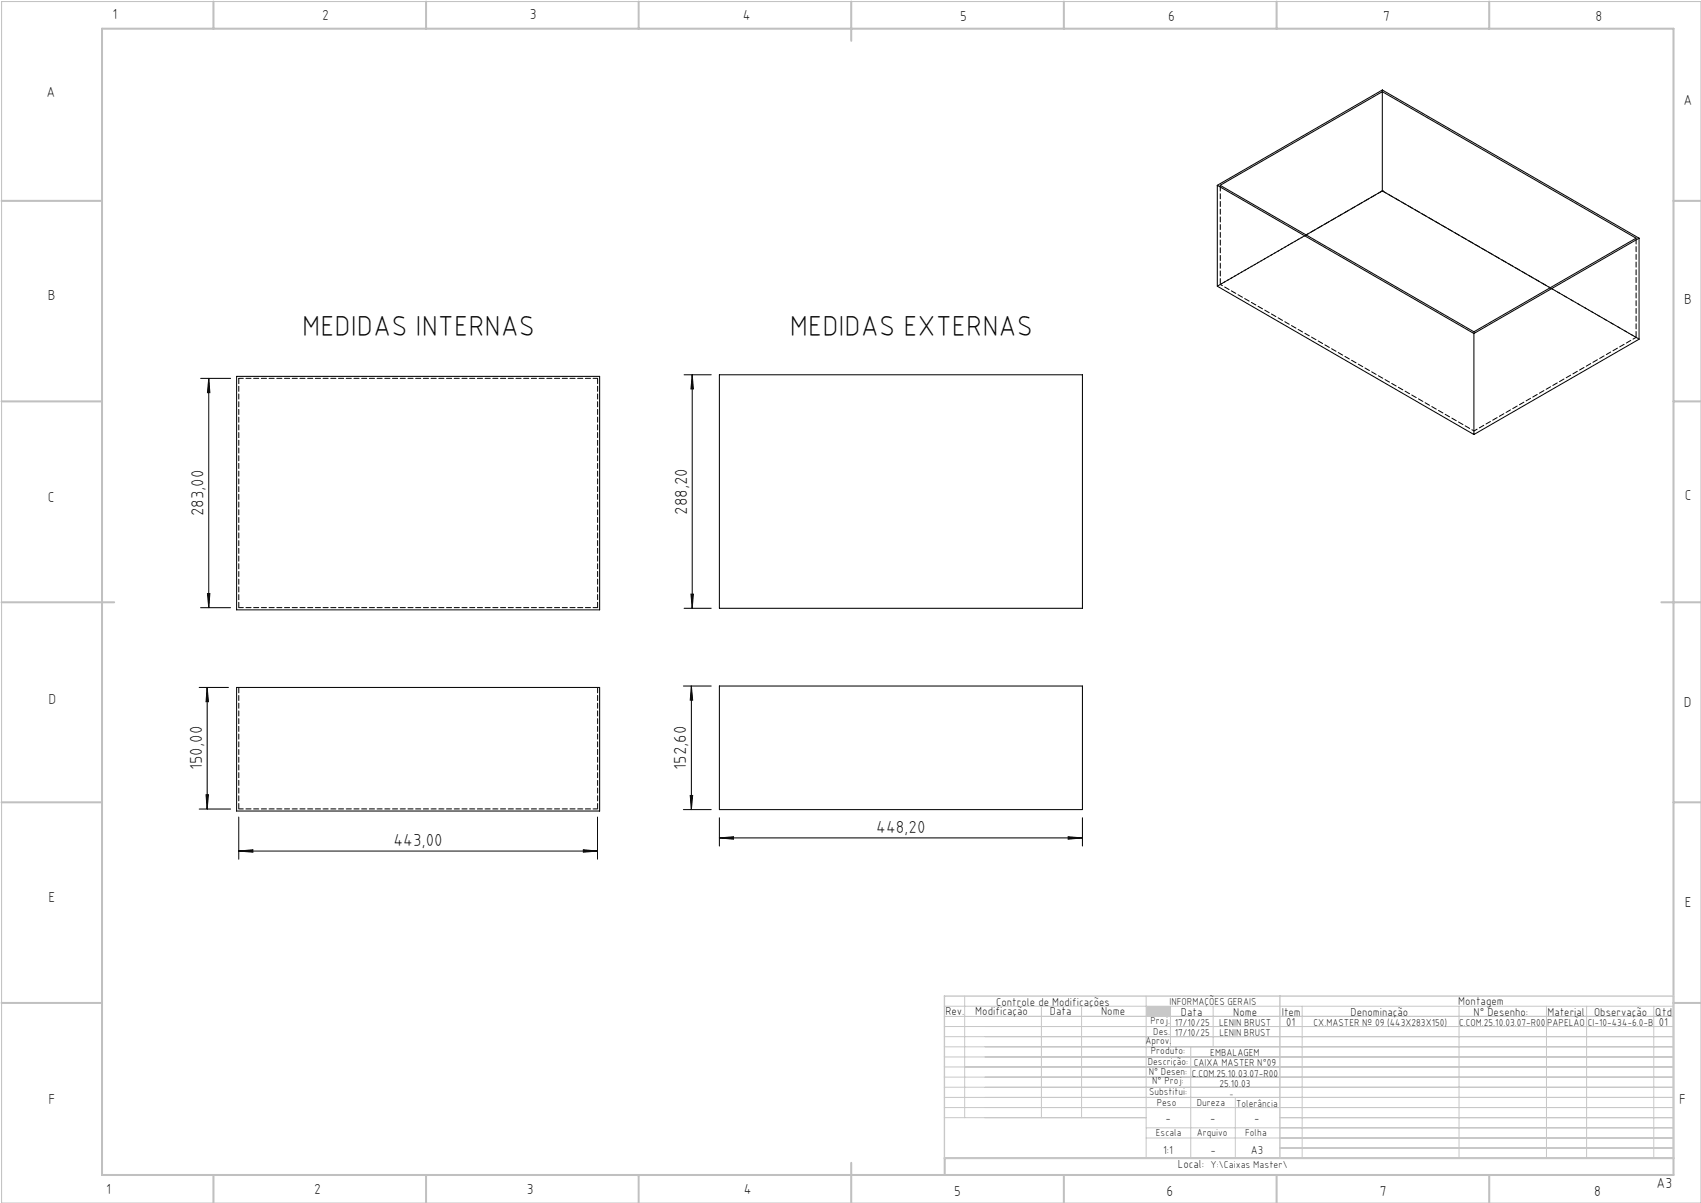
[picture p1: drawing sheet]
<svg xmlns="http://www.w3.org/2000/svg" width="420mm" height="297mm" viewBox="0 0 420 297" stroke-linecap="round" stroke-linejoin="round" font-family="sans-serif">
<path d="M.4 .4h419.6v296.6h-419.6z" fill="none" stroke="#c0c0c0" stroke-width=".25"/>
<g fill="none" stroke="#c0c0c0" stroke-width=".5">
<path d="M25.2 7.1h388v283h-388zM52.7 .4v6.7M105.2 .4v6.7M157.7 .4v6.7M210.2 .4v9.7M262.7 .4v6.7M315.2 .4v6.7M367.7 .4v6.7M.4 49.6h24.8M413.2 49.6h6.8M.4 99.1h24.8M413.2 99.1h6.8"/>
<path d="M.4 148.7h27.8M410.2 148.7h9.8M.4 198.1h24.8M413.2 198.1h6.8M.4 247.6h24.8M413.2 247.6h6.8M52.7 290.1v6.9M105.2 290.1v6.9M157.7 290.1v6.9M210.2 287.1v9.9M262.7 290.1v6.9M315.2 290.1v6.9"/>
<path d="M367.7 290.1v6.9M413.2 285.9h-179.9v4.2"/>
</g>
<g fill="none" stroke="#c3c8d2" stroke-width=".25">
<path d="M233.2 250.9h180M233.2 248.4h180M233.2 253.4h180M233.2 255.9h180M233.2 258.4h180M238.2 245.9v30M257.1 248.4v27.5M267.1 248.4v27.5M283 245.9v40M289 248.4v10M294 258.4v27.5M299.5 248.4v10"/>
<path d="M321.5 248.4v37.5M360.3 248.4v37.5M381.8 248.4v37.5M391.8 248.4v37.5M408.3 248.4v37.5M233.2 260.9h180M233.2 263.4h180M233.2 265.9h180M233.2 268.4h180M233.2 270.9h180M233.2 273.4h180M233.2 275.9h49.8"/>
<path d="M283 278.4h130.2M305 270.9v15M316 275.9h97.2M283 280.9h130.2M316 283.4h97.2"/>
</g>
<path d="M233.2 245.9h180v40h-180zM316 245.9v40" fill="none" stroke="#c3c8d2" stroke-width=".35"/>
<path d="M283 248.4h6v2.5h-6z" fill-rule="evenodd" fill="#c3c8d2"/>
<g fill="none" stroke="#000" stroke-width=".25">
<path d="M341.3 22.6v24.5M300.6 45.8v24.9l63.3 36.6M300.6 45.8l63.3 36.5M300.6 45.8l40.7-23.6 63.4 36.6M301.3 45.8l40-23.2 62.7 36.2-40.1 23.1zM341.3 47.1l41.4 23.9M341.3 47.1l-18.8 10.9M404.7 58.8l-40.8 23.5M404.7 58.8v24.9l-40.8 23.6M49.5 93.4h7.4M51.5 93.4v56.6M51.5 93.4l.3 3.5h-.6z"/>
<path d="M58.4 92.9h89.7v57.7h-89.7zM168.9 92.5h6.7M170.9 92.5l.3 3.5h-.6zM170.9 92.5v57.7M177.6 92.5h89.7v57.7h-89.7zM363.9 82.3v25M49.5 150h7.4M51.2 146.5h.6l-.3 3.5zM168.9 150.2h6.7M170.6 146.7h.6l-.3 3.5zM49.2 169.7h7.2M51.2 169.7v30"/>
<path d="M51.2 169.7l.3 3.5h-.6zM58.4 169.7h89.7v30.5h-89.7zM168.7 169.4h6.9M170.7 169.4l.3 3.5h-.6zM170.7 169.4v30.5M177.6 169.4h89.7v30.5h-89.7zM49.2 199.7h7.7M50.9 196.2h.6l-.3 3.5zM168.7 199.9h6.9M170.4 196.4h.6l-.3 3.5zM58.9 210.1l3.5-.3v.6zM58.9 201.7v10.4"/>
<path d="M58.9 210.1h88.6M144 209.8l3.5 .3-3.5 .3zM147.5 201.7v10.4M177.6 206.9l3.5-.3v.6zM177.6 201.9v7M177.6 206.9h89.7M263.7 206.6l3.6 .3-3.6 .3zM267.3 201.9v7"/>
</g>
<g fill="#000">
<path d="M51.2 146.5h.6l-.3 3.5zM51.5 93.4l.3 3.5h-.6zM170.6 146.7h.6l-.3 3.5zM170.9 92.5l.3 3.5h-.6z"/>
<path d="M51.2 169.7l.3 3.5h-.6zM50.9 196.2h.6l-.3 3.5zM170.7 169.4l.3 3.5h-.6zM170.4 196.4h.6l-.3 3.5z"/>
<path d="M58.9 210.1l3.5-.3v.6zM144 209.8l3.5 .3-3.5 .3zM177.6 206.9l3.5-.3v.6zM263.7 206.6l3.6 .3-3.6 .3z"/>
</g>
<path d="M59 169.7v30M147.6 169.7v30" fill="none" stroke="#000" stroke-width=".25" stroke-dasharray="1.3 .6" stroke-dashoffset="-.1"/>
<path d="M59 93.4h88.6M147.6 150h-88.6M59 199.7h88.6" fill="none" stroke="#000" stroke-width=".25" stroke-dasharray="1.3 .6" stroke-dashoffset=".1"/>
<path d="M341.3 22.2v.4M341.3 47.1h.1M341.3 47.1l-40.7 23.6M147.6 93.4v56.6M364 81.9v.4M59 150v-56.6" fill="none" stroke="#000" stroke-width=".25" stroke-dasharray="1.3 .6"/>
<path d="M301.3 45.7v24.5M322.5 58l-21.2 12.2M404 58.8v24.5M404 83.3l-21.2-12.3" fill="none" stroke="#000" stroke-width=".25" stroke-dasharray="1.3 .6" stroke-dashoffset="-.2"/>
<path d="M301.3 70.2l62.7 36.2" fill="none" stroke="#000" stroke-width=".25" stroke-dasharray="1.3 .6" stroke-dashoffset=".7"/>
<path d="M364 106.4l40-23.1" fill="none" stroke="#000" stroke-width=".25" stroke-dasharray="1.3 .6" stroke-dashoffset=".4"/>
<path d="M404.7 83.7l-63.4-36.6" fill="none" stroke="#000" stroke-width=".25" stroke-dasharray="1.3 .6" stroke-dashoffset=".2"/>
<g font-size="7.1">
<text x="74.6" y="82.9">MEDIDAS INTERNAS</text>
<text x="195" y="82.9">MEDIDAS EXTERNAS</text>
</g>
<g font-size="4.3">
<text x="50.3" y="127.5" transform="rotate(-90 50.3 127.5)">283,00</text>
<text x="169.6" y="127.1" transform="rotate(-90 169.6 127.1)">288,20</text>
<text x="49.9" y="190.2" transform="rotate(-90 49.9 190.2)">150,00</text>
<text x="169.5" y="190.1" transform="rotate(-90 169.5 190.1)">152,60</text>
<text x="97.2" y="208.8">443,00</text>
<text x="216.4" y="205.6">448,20</text>
</g>
<g font-size="3.6">
<text x="27.8" y="4.8">1</text>
<text x="79.5" y="4.9">2</text>
<text x="130.8" y="4.8">3</text>
<text x="183.4" y="4.9">4</text>
<text x="237.1" y="5.1">5</text>
<text x="288.4" y="5.2">6</text>
<text x="341.5" y="5.1">7</text>
<text x="394" y="5.2">8</text>
<text x="11.5" y="24">A</text>
<text x="415.7" y="25.8">A</text>
<text x="11.8" y="74.1">B</text>
<text x="415.8" y="75.1">B</text>
<text x="11.8" y="124">C</text>
<text x="416" y="123.5">C</text>
<text x="12" y="173.7">D</text>
<text x="415.8" y="174.7">D</text>
<text x="12" y="222.6">E</text>
<text x="416" y="223.9">E</text>
<text x="12" y="272.6">F</text>
<text x="414.6" y="272.6">F</text>
<text x="409" y="293.3">A3</text>
<text x="26.2" y="294.8">1</text>
<text x="77.6" y="294.8">2</text>
<text x="130.1" y="294.8">3</text>
<text x="183.7" y="294.7">4</text>
<text x="235.6" y="295.2">5</text>
<text x="288" y="295.2">6</text>
<text x="340.7" y="295.2">7</text>
<text x="393.6" y="295.2">8</text>
</g>
<g font-size="2.9">
<text x="240.8" y="250.6">Modificação</text>
<text x="259.2" y="250.6">Data</text>
<text x="271.9" y="250.6">Nome</text>
<text x="290.9" y="288.4">Local:</text>
</g>
<g font-size="2.8">
<text x="233.4" y="250.6">Rev.</text>
<text x="246" y="248.4">Controle de Modificações</text>
<text x="291.6" y="250.8">Data</text>
<text x="304.5" y="250.8">Nome</text>
<text x="316.5" y="250.9">Item</text>
<text x="333.5" y="250.9">Denominação</text>
<text x="360.1" y="248.2">Montagem</text>
<text x="363.9" y="250.8">N° Desenho:</text>
<text x="382.1" y="250.8">Material</text>
<text x="393.6" y="250.8">Observação</text>
<text x="408.7" y="250.9">Qtd</text>
<text x="317.6" y="253.3">01</text>
<text x="409.6" y="253.3">01</text>
<text x="287.7" y="276.9">-</text>
<text x="298.8" y="276.9">-</text>
<text x="309.7" y="276.9">-</text>
<text x="287.2" y="284.8">1:1</text>
<text x="298.9" y="284.8">-</text>
<text x="308.8" y="284.8">A3</text>
</g>
<g font-size="2.5">
<text x="288.7" y="248.2">INFORMAÇÕES GERAIS</text>
<text x="282.8" y="257.8">Aprov.</text>
<text x="284.1" y="252.9">Proj.</text>
<text x="284.8" y="255.4">Des.</text>
<text x="290.1" y="255.8">17/10/25</text>
<text x="290.1" y="253.3">17/10/25</text>
<text x="301" y="253.3">LENIN BRUST</text>
<text x="301.1" y="255.8">LENIN BRUST</text>
<text x="324.3" y="253.3">CX.MASTER Nº 09 (443X283X150)</text>
<text x="360.3" y="253.3">C.COM.25.10.03.07-R00</text>
<text x="382" y="253.3">PAPELÃO</text>
<text x="392" y="253.3">CI-10-434-6.0-B</text>
<text x="283.4" y="262.9">Descrição:</text>
<text x="284.2" y="260.3">Produto:</text>
<text x="294.7" y="263.3">CAIXA MASTER N°09</text>
<text x="298.8" y="260.7">EMBALAGEM</text>
<text x="283.7" y="265.4">N° Desen:</text>
<text x="284.5" y="267.7">N° Proj:</text>
<text x="294.3" y="265.9">C.COM.25.10.03.07-R00</text>
<text x="301.1" y="268.3">25.10.03</text>
<text x="283.7" y="270.4">Substitui:</text>
<text x="285.6" y="273">Peso</text>
<text x="295.5" y="273">Dureza</text>
<text x="305.2" y="273.3">Tolerância</text>
<text x="285.4" y="280.4">Escala</text>
<text x="295.5" y="280.4">Arquivo</text>
<text x="307.5" y="280.4">Folha</text>
<text x="298.9" y="288.4">Y:\Caixas Master\</text>
</g>
<text font-size="2.1" x="303.5" y="270.9">-</text>
</svg>
